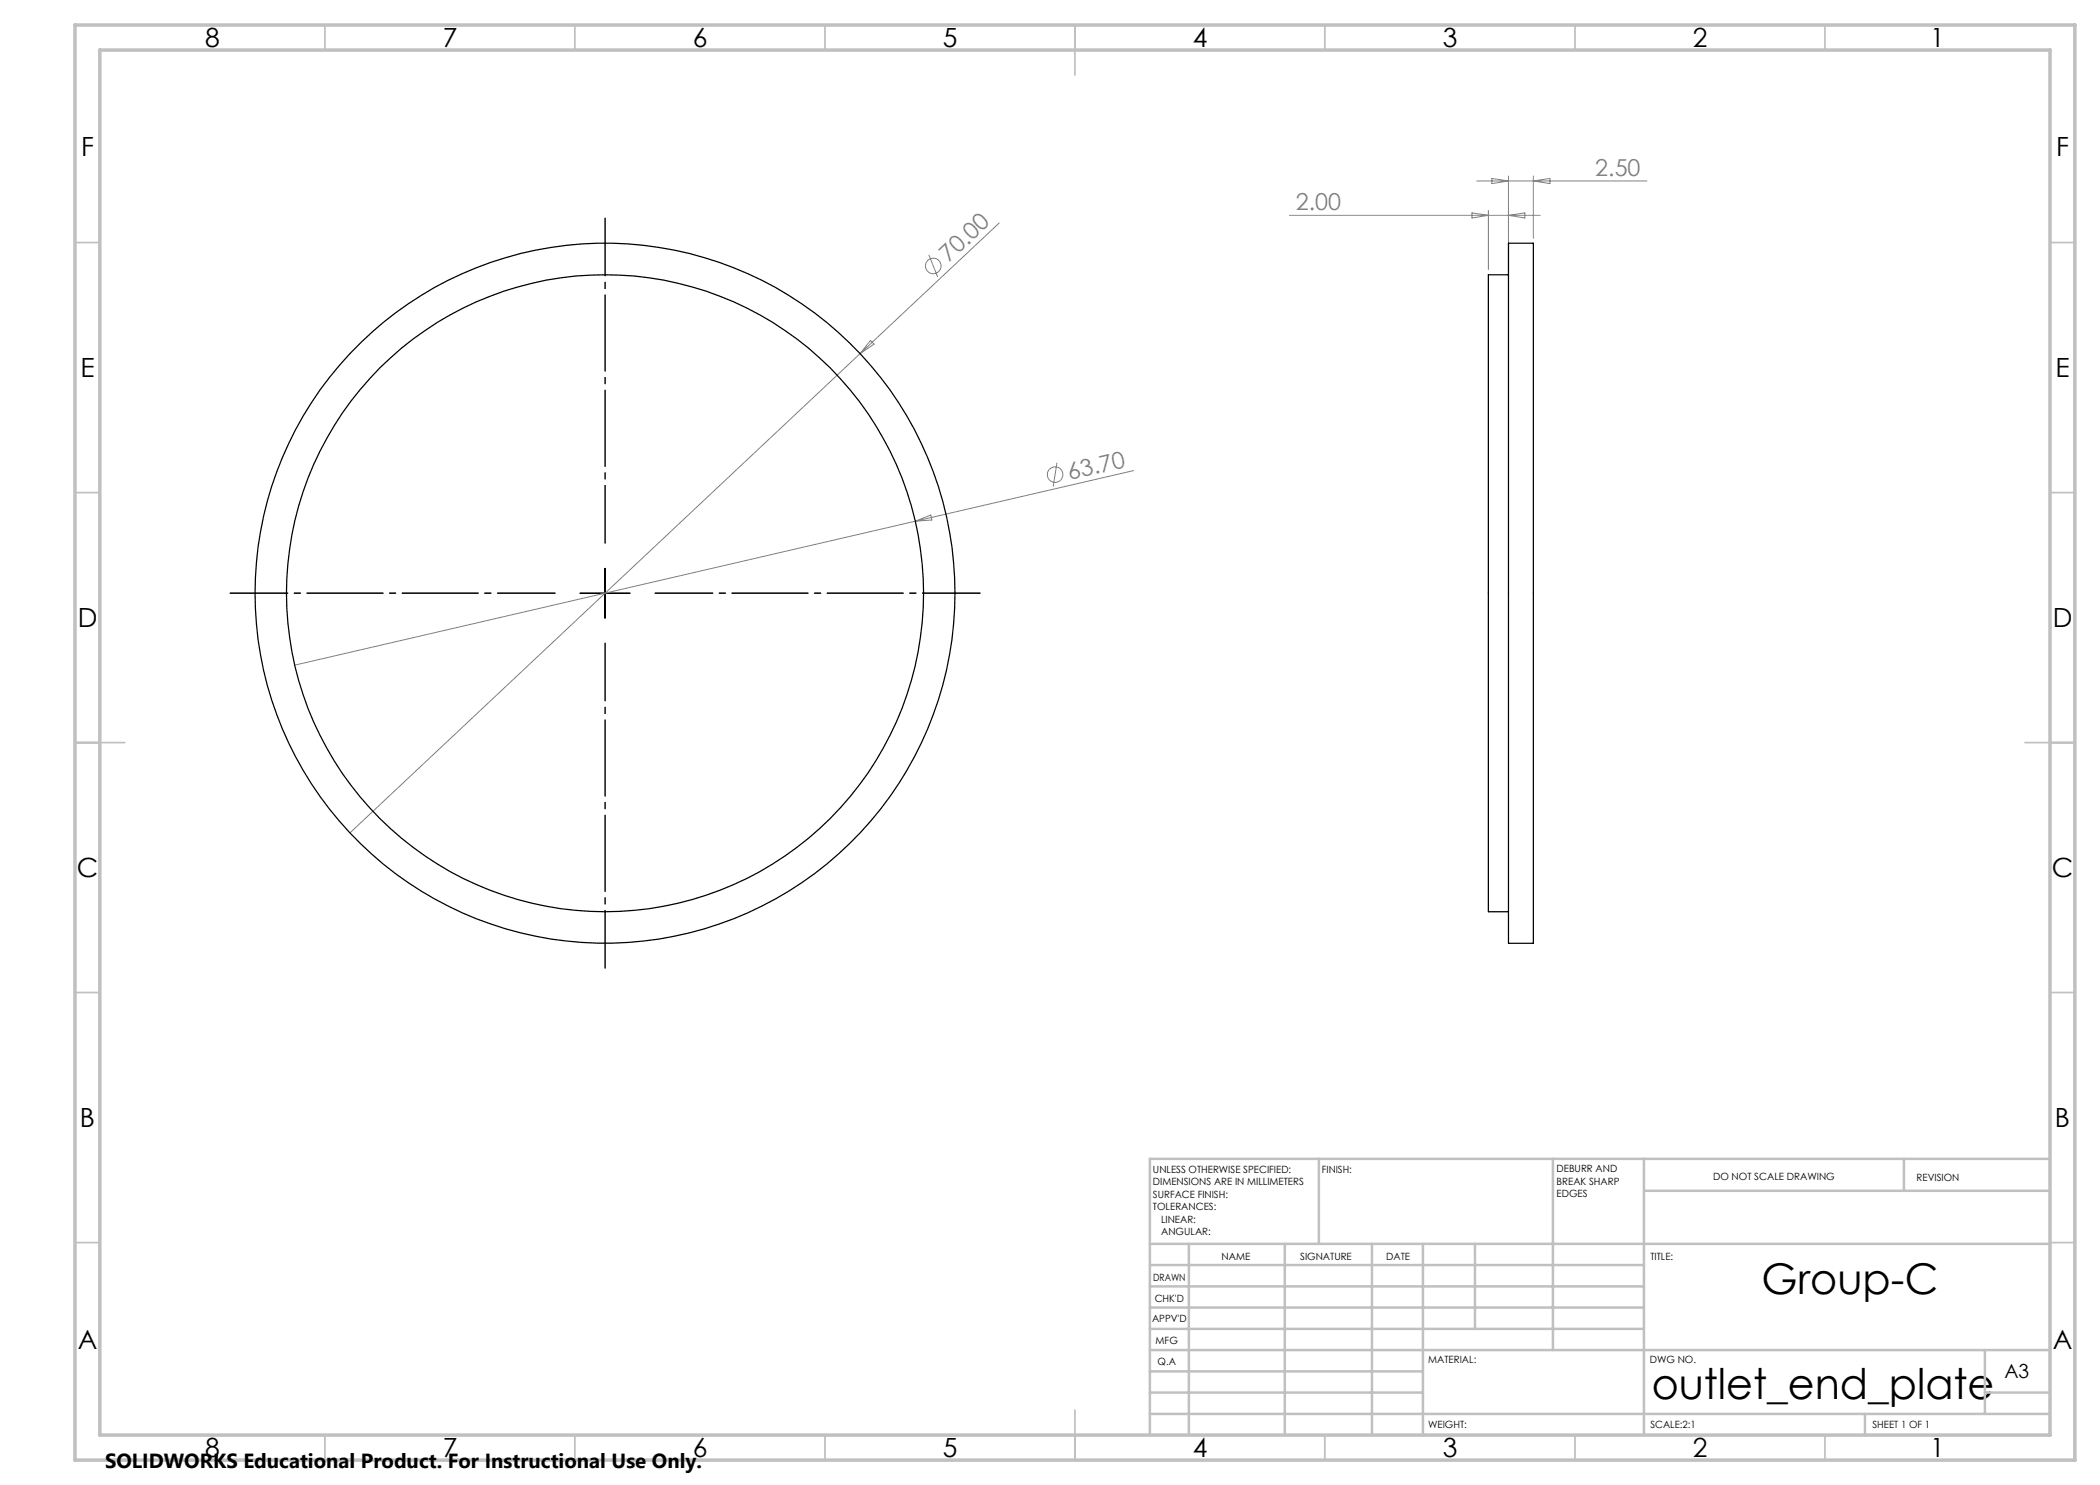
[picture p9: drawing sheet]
<svg xmlns="http://www.w3.org/2000/svg" width="420mm" height="297mm" viewBox="0 0 420 297" stroke-linecap="round" stroke-linejoin="round" font-family="sans-serif">
<g fill="none" stroke="#808080" stroke-width=".2">
<path d="M295.3 36.2h34.1M298.4 35.7l3.3 .5-3.3 .5zM301.7 35.2v18.7M306.7 35.2v12.5M306.7 36.2l3.3-.5v1zM185.8 51l1.7 4.4M199.8 44.6l-27.8 26.1M257.9 43.1h50.1M294.4 42.6l3.3 .5-3.3 .5zM297.7 42.1v11.8M301.7 43.1l3.3-.5v1zM172 70.7l-102 95.9"/>
<path d="M174.1 68.1l.7 .7-2.8 1.9zM211.4 92.6l-.8 4.7M226.7 94.1l-43.6 10.1M183.1 104.2l-124.2 28.8M183.1 104.2l3.1-1.2 .2 1z"/>
<circle cx="186.6" cy="53.2" r="1.55"/>
<circle cx="211" cy="94.9" r="1.55"/>
</g>
<path d="M111 118.6h-65M121 108.6v-65M131 118.6h65M121 128.6v65" fill="none" stroke="#000" stroke-width=".2" stroke-dasharray="15.2 1.3 1.3 1.3" stroke-dashoffset="3.7"/>
<path d="M116 118.6h10M121 113.7v9.9" fill="none" stroke="#000" stroke-width=".2"/>
<g fill="none" stroke="#c0c0c0" stroke-width=".35">
<path d="M65 5v5M115 5v5M165 5v5M215 5v10M265 5v5M315 5v5M365 5v5M15 48.5h5M410 48.5h5M15 98.5h5M410 98.5h5M15 148.5h10"/>
<path d="M405 148.5h10M15 198.5h5M410 198.5h5M15 248.5h5M410 248.5h5M65 287v5M115 287v5M165 287v5M215 282v10M265 287v5M315 287v5M365 287v5"/>
</g>
<g fill="none" stroke="#c0c0c0" stroke-width=".5">
<path d="M263.8 231.8v17M310.6 231.8v38.2M328.8 231.8v55.2M328.8 238.2h81.2M380.8 231.8v6.4M410 231.8h-180v55.2M230 248.8h180M230 257.3h98.8M230 253h98.8M237.8 248.8v38.2M257 248.8v38.2M274.4 248.8v38.2"/>
<path d="M284.6 248.8v38.2M295 248.8v17M230 265.8h98.8M230 261.5h98.8M230 278.5h54.6M230 274.3h54.6M230 270h180M397 278.5h13M397 270v12.8M230 282.8h180M373 282.8v4.2"/>
</g>
<path d="M15 5h400v287h-400zM20 10h390v277h-390z" fill="none" stroke="#c0c0c0" stroke-width=".7"/>
<g fill="none" stroke="#000" stroke-width=".25">
<path d="M301.7 48.6h5v140.1h-5zM301.7 55h-4v127.3h4"/>
<circle cx="121" cy="118.6" r="70"/>
<circle cx="121" cy="118.6" r="63.7"/>
</g>
<g font-size="8.5">
<text x="352.3" y="258.8">Group-C</text>
<text x="330.3" y="279.7">outlet_end_plate</text>
</g>
<g font-size="5.3">
<text x="41" y="9.5">8</text>
<text x="88.5" y="9.5">7</text>
<text x="138.5" y="9.5">6</text>
<text x="188.5" y="9.5">5</text>
<text x="238.5" y="9.5">4</text>
<text x="288.5" y="9.5">3</text>
<text x="338.5" y="9.5">2</text>
<text x="386" y="9.5">1</text>
<text x="16.2" y="31.2">F</text>
<text x="411.2" y="31.2">F</text>
<text x="16.1" y="75.5">E</text>
<text x="411.1" y="75.5">E</text>
<text x="15.5" y="125.5">D</text>
<text x="410.5" y="125.5">D</text>
<text x="15.4" y="175.5">C</text>
<text x="410.4" y="175.5">C</text>
<text x="16" y="225.5">B</text>
<text x="411" y="225.5">B</text>
<text x="15.5" y="269.7">A</text>
<text x="410.5" y="269.7">A</text>
<text x="41" y="291.5">8</text>
<text x="88.5" y="291.5">7</text>
<text x="138.5" y="291.5">6</text>
<text x="188.5" y="291.5">5</text>
<text x="238.5" y="291.5">4</text>
<text x="288.5" y="291.5">3</text>
<text x="338.5" y="291.5">2</text>
<text x="386" y="291.5">1</text>
</g>
<g font-size="4.7" fill="#808080">
<text x="319.1" y="35.2">2.50</text>
<text x="259.2" y="42">2.00</text>
<text x="189.7" y="52.7" transform="rotate(-43 189.7 52.7)">70.00</text>
<text x="213.9" y="96" transform="rotate(-13 213.9 96)">63.70</text>
</g>
<text font-size="4.1" x="21" y="293.7">SOLIDWORKS Educational Product. For Instructional Use Only.</text>
<text font-size="3.9" x="400.9" y="275.5">A3</text>
<g font-size="2">
<text x="230.6" y="234.6">UNLESS OTHERWISE SPECIFIED:</text>
<text x="230.6" y="237.1">DIMENSIONS ARE IN MILLIMETERS</text>
<text x="230.6" y="239.6">SURFACE FINISH:</text>
<text x="264.4" y="234.6">FINISH:</text>
<text x="311.3" y="234.5">DEBURR AND</text>
<text x="311.3" y="237">BREAK SHARP</text>
<text x="311.3" y="239.5">EDGES</text>
<text x="342.6" y="236">DO NOT SCALE DRAWING</text>
<text x="383.3" y="236.2">REVISION</text>
<text x="230.6" y="242.1">TOLERANCES:</text>
<text x="232.2" y="244.6">LINEAR:</text>
<text x="232.2" y="247.1">ANGULAR:</text>
<text x="244.3" y="252">NAME</text>
<text x="260" y="251.9">SIGNATURE</text>
<text x="277.2" y="251.9">DATE</text>
<text x="330.1" y="251.9">TITLE:</text>
<text x="230.6" y="256.1">DRAWN</text>
<text x="230.9" y="260.3">CHK'D</text>
<text x="230.4" y="264.4">APPV'D</text>
<text x="231.1" y="268.8">MFG</text>
<text x="231.5" y="273">Q.A</text>
<text x="285.6" y="272.5">MATERIAL:</text>
<text x="330" y="272.5">DWG NO.</text>
<text x="285.6" y="285.5">WEIGHT:</text>
<text x="330.1" y="285.6">SCALE:2:1</text>
<text x="374.5" y="285.6">SHEET 1 OF 1</text>
</g>
</svg>
